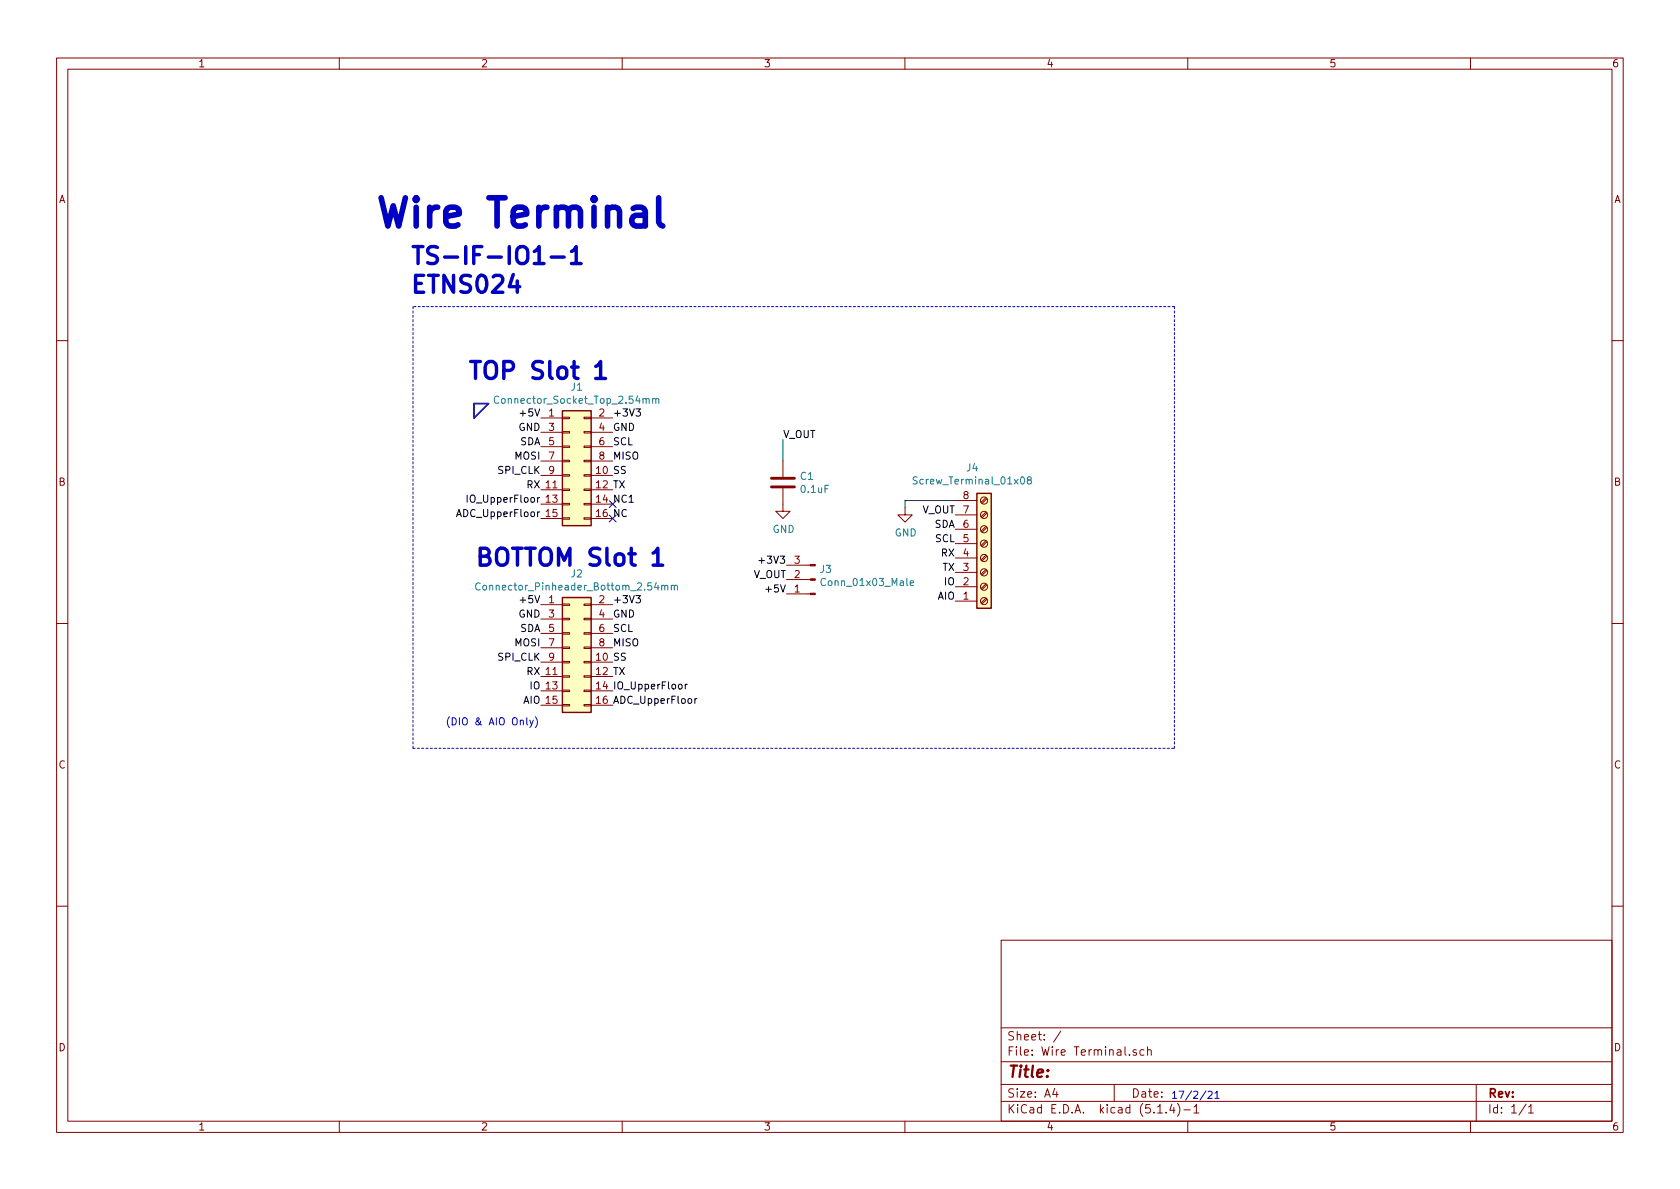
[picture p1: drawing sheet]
<svg xmlns="http://www.w3.org/2000/svg" width="297mm" height="210mm" viewBox="0 0 297 210" stroke-linecap="round" stroke-linejoin="round" font-family="sans-serif">
<g fill="none" stroke="#840000" stroke-width=".18">
<path d="M10 10.3h277v189.9h-277zM12 12.2h273v186.1h-273zM60 10.3v1.9M110 10.3v1.9M160 10.3v1.9M210 10.3v1.9M260 10.3v1.9M10 60.2h2M95.6 73.9h3.8M95.6 76.4h3.8M95.6 79h3.8M99.4 78.9h1.3v.2h-1.3z"/>
<path d="M99.4 76.3h1.3v.3h-1.3zM99.4 73.8h1.3v.2h-1.3zM103.3 78.9h1.2v.2h-1.2zM103.3 76.3h1.2v.3h-1.2zM103.3 73.8h1.2v.2h-1.2zM104.5 73.9h3.8M104.5 76.4h3.8M104.5 79h3.8M285 60.2h2M95.6 84.1h3.8M95.6 86.6h3.8M95.6 89.1h3.8"/>
<path d="M95.6 91.7h3.8M95.6 81.5h3.8M99.4 86.5h1.3v.2h-1.3zM99.4 89h1.3v.3h-1.3zM99.4 91.6h1.3v.2h-1.3zM99.4 83.9h1.3v.3h-1.3zM99.4 81.4h1.3v.3h-1.3zM103.3 86.5h1.2v.2h-1.2zM103.3 89h1.2v.3h-1.2zM103.3 91.6h1.2v.2h-1.2zM103.3 83.9h1.2v.3h-1.2zM103.3 81.4h1.2v.3h-1.2z"/>
<path d="M104.5 84.1h3.8M104.5 86.6h3.8M104.5 89.1h3.8M104.5 91.7h3.8M104.5 81.5h3.8M138.4 86.4v4h1.3l-1.3 1.3-1.2-1.3h1.2M138.4 81.5v2.8M139.1 99.9h4.2M160 89.8v1.3h1.3l-1.3 1.2-1.3-1.2h1.3M168.9 98.7h3.8M168.9 96.1h3.8M168.9 93.6h3.8"/>
<path d="M168.9 91.1h3.8M168.9 88.5h3.8M174.3 88l-.8 .8M174.3 90.5l-.8 .9M174.3 93.1l-.8 .8M174.3 95.6l-.8 .9M174.3 98.2l-.8 .8M174.5 88.2l-.9 .8M174.5 90.7l-.9 .9M174.5 93.3l-.9 .8M174.5 95.8l-.9 .8M174.5 98.3l-.9 .9"/>
<path d="M10 110.3h2M95.6 106.9h3.8M95.6 117.1h3.8M95.6 119.6h3.8M95.6 109.5h3.8M95.6 112h3.8M95.6 114.5h3.8M99.4 119.5h1.3v.3h-1.3zM99.4 117h1.3v.2h-1.3zM99.4 111.9h1.3v.2h-1.3zM99.4 109.3h1.3v.3h-1.3zM99.4 106.8h1.3v.3h-1.3z"/>
<path d="M99.4 114.4h1.3v.3h-1.3zM103.3 119.5h1.2v.3h-1.2zM103.3 117h1.2v.2h-1.2zM103.3 111.9h1.2v.2h-1.2zM103.3 109.3h1.2v.3h-1.2zM103.3 106.8h1.2v.3h-1.2zM103.3 114.4h1.2v.3h-1.2zM104.5 106.9h3.8M104.5 117.1h3.8M104.5 119.6h3.8M104.5 109.5h3.8M104.5 112h3.8"/>
<path d="M104.5 114.5h3.8M139.1 102.5h4.2M139.1 105h4.2M168.9 106.3h3.8M168.9 103.8h3.8M168.9 101.2h3.8M174.3 100.7l-.8 .8M174.3 103.2l-.8 .9M174.3 105.8l-.8 .8M174.5 100.9l-.9 .8M174.5 103.4l-.9 .9M174.5 106l-.9 .8"/>
<path d="M285 110.3h2M95.6 122.2h3.8M95.6 124.7h3.8M99.4 122h1.3v.3h-1.3zM99.4 124.6h1.3v.2h-1.3zM103.3 122h1.2v.3h-1.2zM103.3 124.6h1.2v.2h-1.2zM104.5 122.2h3.8M104.5 124.7h3.8M10 160.2h2M177 166.3h108v32h-108zM285 160.2h2"/>
<path d="M60 198.3v1.9M110 198.3v1.9M160 198.3v1.9M177 194.8h108M177 191.8h108M177 187.8h108M177 181.8h108M186.5 192.5l-.4 1h1M186.8 193v1M187.6 182.3l-1.3 2M197 191.8v3M200.9 185.7a.37 .37 0 0 0-.6 .1l.1 .2 .5 .2 .1 .1-.2 .3-.5-.1"/>
<path d="M202.3 185.7l-.5-.1-.3 .3 .2 .6h.6M202.9 185.7h.1a.37 .37 0 0 1 .6 .1v.8M202.9 185.1v1.5M204.7 196.8h.8M206.2 196.7v.1M207.2 195.2l-.4 1.1h.9M207.5 195.8v1M208.2 195.1a1.71 1.71 0 0 1 0 2.3M209.3 196.3h1.2M210 198.3v1.9M211.1 195.8l.4-.5v1.5M211.1 196.8h.9"/>
<path d="M260 198.3v1.9M261 191.8v6.5M269.8 195.2l-1.2 2M270.3 195.8l.4-.5v1.5M270.3 196.8h.8"/>
<circle cx="174" cy="91.1" r=".63"/>
<circle cx="174" cy="96.1" r=".63"/>
<circle cx="174" cy="88.5" r=".63"/>
<circle cx="174" cy="93.6" r=".63"/>
<circle cx="174" cy="98.7" r=".63"/>
<circle cx="174" cy="101.2" r=".63"/>
<circle cx="174" cy="103.8" r=".63"/>
<circle cx="174" cy="106.3" r=".63"/>
</g>
<g fill="#ffffc2" stroke="#ffffc2" stroke-width=".18">
<path d="M99.4 72.6h5.1v20.4h-5.1z"/>
<path d="M172.7 87.2h2.6v20.4h-2.6z"/>
<path d="M99.4 105.7h5.1v20.3h-5.1z"/>
</g>
<path d="M99.4 72.6h5.1v20.4h-5.1zM172.7 87.2h2.6v20.4h-2.6zM99.4 105.7h5.1v20.3h-5.1z" fill="none" stroke="#840000" stroke-width=".25"/>
<g fill="none" stroke="#008484" stroke-width=".18">
<path d="M88.2 70.2a.51 .51 0 0 0-.6 0 .51 .51 0 0 0-.2 .6 .46 .46 0 0 0 .2 .5 .46 .46 0 0 0 .6-.1M114.2 70.7l.2-.2h.3l.1 .8M115.4 70.6l.2-.1h.3l.1 .8M115.4 70.5v.8M116 70.7l.1-.2h.3l.1 .8M162.2 84.4l-.5-.1-.2 .1v.5l.6 .2 .1 .3-.3 .2-.5-.1M181.9 84.9l-.2-.1v-.4l.2-.1 .3 .1 .1 .4-.5 .1-.2 .2v.3l.3 .2 .3-.1 .1-.1v-.4l-.2-.1M84.9 103.2a.6 .6 0 0 0-.9 .4 .6 .6 0 0 0 .6 .7l.3-.1M117 103.6l.2-.1 .3 .1 .1 .7M117.6 103.7l.1-.2 .3 .1 .1 .7M118.7 103.6l.2-.1 .3 .1v.7M118.7 103.5v.8"/>
<path d="M119.2 103.7l.2-.2 .3 .1 .1 .7M160.9 103.1l.6-.1v-.2l-.4-.1-.2 .2 .1 .6h.5"/>
</g>
<g fill="#840000" stroke="#840000" stroke-width=".18">
<path d="M143.3 99.8h.8v.3h-.8z"/>
<path d="M143.3 102.4h.8v.2h-.8z"/>
<path d="M143.3 104.9h.8v.3h-.8z"/>
</g>
<path d="M136.4 86.1h4.1M136.4 84.6h4.1" fill="none" stroke="#840000" stroke-width=".51"/>
<path d="M73 54.2v78.1M207.6 54.2h-134.6M73 132.3h134.6M207.6 132.3v-78.1" fill="none" stroke="#0000c2" stroke-width=".18" stroke-dasharray=".4 .4"/>
<path d="M83.8 71.4h2.6l-2.6 2.5z" fill="none" stroke="#000084" stroke-width=".3"/>
<path d="M138.4 77.7v3.8M168.9 88.5h-8.9v1.3" fill="none" stroke="#008400" stroke-width=".18"/>
<path d="M112.4 72.3h.8l-.4 .5 .4 .1v.6l-.2 .1-.6-.1M82.6 87.5v1.3M134.2 99.1h1M112.4 105.3h.8l-.4 .5 .4 .1v.6l-.2 .1-.6-.1M121.2 121v.8M121.5 121l-.3 .2M122.9 123.5v.9M123.2 123.5l-.2 .1-.1 .2" fill="none" stroke="#000" stroke-width=".18"/>
<path d="M111.9 36.9l.5-.3h1l.4 .3 .3 .5v2.6M114.1 37.8l-.5 .3h-1.2a.98 .98 0 0 0-.7 .9 .98 .98 0 0 0 .7 1h1.2l.5-.3M116.5 35v4.3l.2 .4 .5 .3" fill="none" stroke="#0000c2" stroke-width=".99"/>
<path d="M93.1 126.9v1.1l.2 .2M93.7 127.3l.3 .9M94.3 127.3l-.4 1.2-.2 .1M94.6 126.7a1.4 1.4 0 0 1 0 2M213.2 192.9l-1 1.6M213.6 193.1l.5-.1 .2 .3v.2l-.8 .7h.8M214.8 193.3l.4-.3v1.2M214.8 194.2h.7" fill="none" stroke="#0000c2" stroke-width=".18"/>
<path d="M90.8 48.5l-.8 2.2h1.9M94.5 46.6h1.7M97.5 45.5h2.2M101 44.5l.6-.5 .3-.4v3M101 46.6h1.7M105.3 64.8l.3-.2 .6-.7v3M105.3 66.9h1.8M115.5 97.8l.5-.4 .3-.5v3M115.5 99.9h1.7" fill="none" stroke="#0000c2" stroke-width=".61"/>
<path d="M107.7 88.5l1.2 1.3M107.7 91.1l1.2 1.2M108.9 88.5l-1.2 1.3M108.9 91.1l-1.2 1.2" fill="none" stroke="#000084" stroke-width=".18"/>
<text font-size="7" fill="#0000c2" x="66" y="40.2">Wire Terminal</text>
<g font-size="4.2" fill="#0000c2">
<text x="72.4" y="46.8">TS-IF-IO1-1</text>
<text x="72.4" y="51.8">ETNS024</text>
<text x="82.5" y="67.1">TOP Slot 1</text>
<text x="83.8" y="100.1">BOTTOM Slot 1</text>
</g>
<text font-size="2.8" fill="#840000" x="178" y="190.5">Title:</text>
<g font-size="2.1" fill="#840000">
<text x="178" y="184">Sheet: /</text>
<text x="178" y="186.7">File: Wire Terminal.sch</text>
<text x="178" y="196.9">KiCad E.D.A. kicad (5.1.4)-1</text>
<text x="178" y="194.1">Size: A4</text>
<text x="200" y="194.1">Date:</text>
<text x="263" y="194.1">Rev:</text>
<text x="263" y="196.9">Id: 1/1</text>
</g>
<g font-size="1.8" fill="#840000">
<text x="35" y="11.9">1</text>
<text x="85" y="11.9">2</text>
<text x="135" y="11.9">3</text>
<text x="185" y="11.9">4</text>
<text x="235" y="11.9">5</text>
<text x="285" y="11.9">6</text>
<text x="10.4" y="35.9">A</text>
<text x="285.4" y="35.9">A</text>
<text x="97.1" y="73.7">1</text>
<text x="97.1" y="76.2">3</text>
<text x="105.9" y="73.7">2</text>
<text x="105.9" y="76.2">4</text>
<text x="97.1" y="78.7">5</text>
<text x="97.1" y="81.3">7</text>
<text x="97.1" y="83.8">9</text>
<text x="105.9" y="78.7">6</text>
<text x="105.9" y="81.3">8</text>
<text x="10.4" y="85.9">B</text>
<text x="96.6" y="88.9">13</text>
<text x="170.3" y="88.3">8</text>
<text x="285.4" y="85.9">B</text>
<text x="96.6" y="91.4">15</text>
<text x="170.3" y="95.9">5</text>
<text x="170.3" y="93.3">6</text>
<text x="170.3" y="90.8">7</text>
<text x="140.5" y="99.7">3</text>
<text x="170.3" y="101">3</text>
<text x="170.3" y="98.4">4</text>
<text x="97.1" y="106.7">1</text>
<text x="105.9" y="106.7">2</text>
<text x="140.5" y="104.8">1</text>
<text x="140.5" y="102.2">2</text>
<text x="170.3" y="106">1</text>
<text x="170.3" y="103.5">2</text>
<text x="97.1" y="109.2">3</text>
<text x="97.1" y="111.8">5</text>
<text x="105.9" y="109.2">4</text>
<text x="105.9" y="111.8">6</text>
<text x="97.1" y="114.3">7</text>
<text x="97.1" y="116.8">9</text>
<text x="105.9" y="114.3">8</text>
<text x="10.4" y="135.9">C</text>
<text x="285.4" y="135.9">C</text>
<text x="10.4" y="185.9">D</text>
<text x="285.4" y="185.9">D</text>
<text x="35" y="199.9">1</text>
<text x="85" y="199.9">2</text>
<text x="135" y="199.9">3</text>
<text x="185" y="199.9">4</text>
<text x="235" y="199.9">5</text>
<text x="285" y="199.9">6</text>
</g>
<g font-size="1.8" fill="#008484">
<text x="88.3" y="71.4">Connector_Socket_Top_2.54mm</text>
<text x="101" y="69.1">J1</text>
<text x="170.9" y="83.4">J4</text>
<text x="141.6" y="84.9">C1</text>
<text x="141.7" y="87.2">0.1uF</text>
<text x="162.2" y="85.7">Screw_Terminal_01x08</text>
<text x="136.6" y="94.2">GND</text>
<text x="158.2" y="94.9">GND</text>
<text x="145.1" y="101.3">J3</text>
<text x="85.4" y="104.4">Connector_Pinheader_Bottom_2.54mm</text>
<text x="101" y="102.1">J2</text>
<text x="145.7" y="103.6">Conn_01x03_Male</text>
</g>
<g font-size="1.8">
<text x="91.7" y="76.2">GND</text>
<text x="92.4" y="73.7">+5V</text>
<text x="108.3" y="76.2">GND</text>
<text x="108.3" y="73.7">+3V3</text>
<text x="138.4" y="77.5">V_OUT</text>
<text x="88.2" y="83.8">SPI_CLK</text>
<text x="91.1" y="81.3">MOSI</text>
<text x="91.9" y="78.7">SDA</text>
<text x="105.5" y="83.8">10 SS</text>
<text x="108.3" y="78.7">SCL</text>
<text x="108.3" y="81.3">MISO</text>
<text x="83.2" y="88.9">IO_UpperFloor</text>
<text x="93.2" y="86.4">RX 11</text>
<text x="105.5" y="86.4">12 TX</text>
<text x="105.5" y="88.9">14 NC1</text>
<text x="81.3" y="91.4">ADC_UpperFloor</text>
<text x="105.5" y="91.4">16 NC</text>
<text x="163" y="90.8">V_OUT</text>
<text x="165.2" y="93.3">SDA</text>
<text x="165.4" y="95.9">SCL</text>
<text x="134.9" y="99.7">+3V3</text>
<text x="166.4" y="98.4">RX</text>
<text x="166.6" y="101">TX</text>
<text x="92.4" y="106.7">+5V</text>
<text x="108.3" y="106.7">+3V3</text>
<text x="133.2" y="102.2">V_OUT</text>
<text x="135.9" y="104.8">+5V</text>
<text x="165.8" y="106">AIO</text>
<text x="167" y="103.5">IO</text>
<text x="91.7" y="109.2">GND</text>
<text x="91.9" y="111.8">SDA</text>
<text x="108.3" y="109.2">GND</text>
<text x="108.3" y="111.8">SCL</text>
<text x="88.2" y="116.8">SPI_CLK</text>
<text x="91.1" y="114.3">MOSI</text>
<text x="93.2" y="119.4">RX 11</text>
<text x="105.5" y="116.8">10 SS</text>
<text x="105.5" y="119.4">12 TX</text>
<text x="108.3" y="114.3">MISO</text>
<text x="92.5" y="124.5">AIO 15</text>
<text x="93.8" y="121.9">IO 13</text>
<text x="105.5" y="121.9">14 IO_UpperFloor</text>
<text x="105.5" y="124.5">16 ADC_UpperFloor</text>
</g>
<g font-size="1.8" fill="#0000c2">
<text x="78.7" y="128.3">(DIO &amp; AIO Only)</text>
<text x="207" y="194.3">17/2/21</text>
</g>
</svg>
